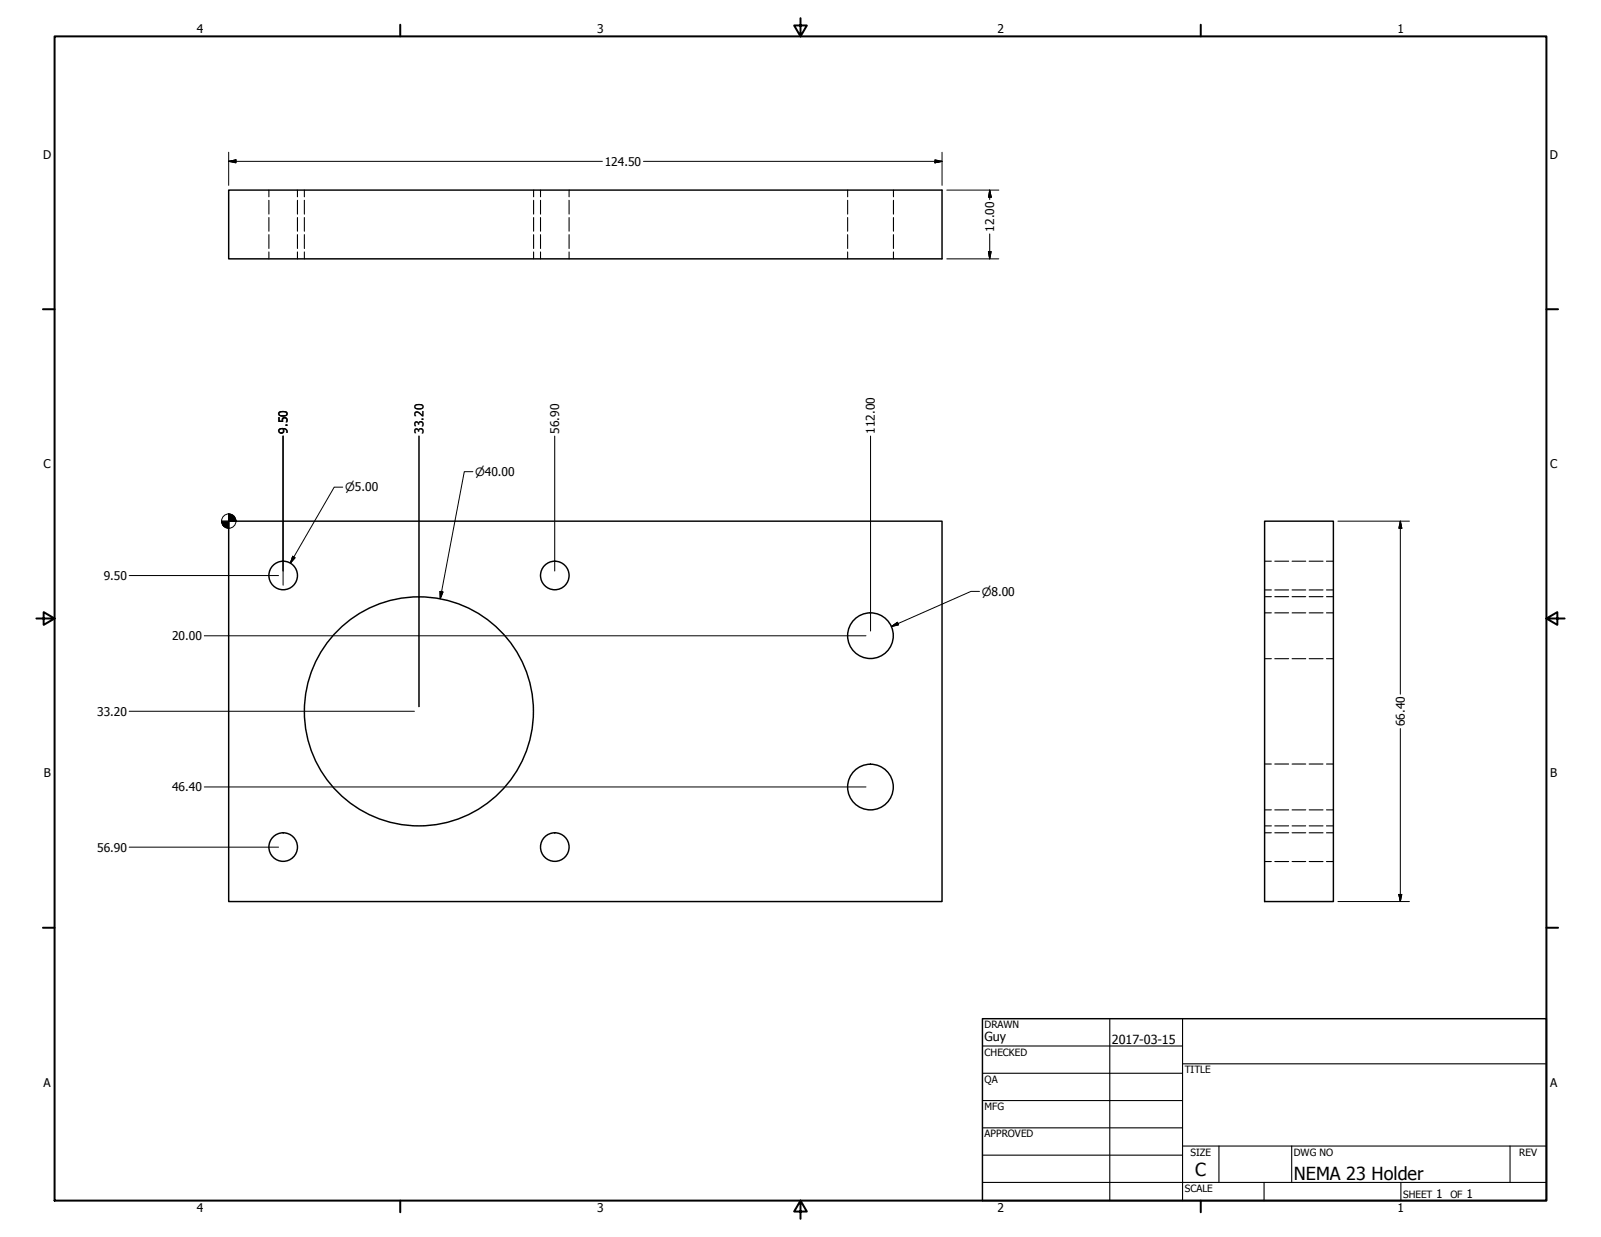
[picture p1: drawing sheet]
<svg xmlns="http://www.w3.org/2000/svg" width="559mm" height="432mm" viewBox="0 0 559 432" stroke-linecap="round" stroke-linejoin="round" font-family="sans-serif">
<!-- layer: Visible (ANSI) -->
<g fill="none" stroke="#000" stroke-width=".51">
<path d="M79.8 66.4h249v24h-249zM79.8 181.9h249v132.8h-249zM441.4 181.9h24v132.8h-24z"/>
<circle cx="98.8" cy="200.9" r="5"/>
<circle cx="193.6" cy="200.9" r="5"/>
<circle cx="303.8" cy="221.9" r="8"/>
<circle cx="146.2" cy="248.3" r="40"/>
<circle cx="303.8" cy="274.7" r="8"/>
<circle cx="98.8" cy="295.7" r="5"/>
<circle cx="193.6" cy="295.7" r="5"/>
</g>
<!-- layer: Hidden (ANSI) -->
<g fill="none" stroke="#000" stroke-width=".38">
<path d="M93.9 66.4v2.3M93.9 69.9v4.8M93.9 75.9v4.8M103.8 66.4v2.3M103.8 69.9v4.8M103.8 75.9v4.8M106.2 66.4v2.3M106.2 69.9v4.8M106.2 75.9v4.8M186.2 66.4v2.3M186.2 69.9v4.8M186.2 75.9v4.8"/>
<path d="M188.7 66.4v2.3M188.7 69.9v4.8M188.7 75.9v4.8M198.6 66.4v2.3M198.6 69.9v4.8M198.6 75.9v4.8M295.8 66.4v2.3M295.8 69.9v4.8M295.8 75.9v4.8M311.8 66.4v2.3M311.8 69.9v4.8M311.8 75.9v4.8"/>
<path d="M93.9 81.9v4.8M93.9 87.9v2.5M103.8 81.9v4.8M103.8 87.9v2.5M106.2 81.9v4.8M106.2 87.9v2.5M186.2 81.9v4.8M186.2 87.9v2.5M188.7 81.9v4.8M188.7 87.9v2.5M198.6 81.9v4.8M198.6 87.9v2.5"/>
<path d="M295.8 81.9v4.8M295.8 87.9v2.5M311.8 81.9v4.8M311.8 87.9v2.5M441.4 195.9h2.3M444.9 195.9h4.9M451 195.9h4.7M456.9 195.9h4.9M463 195.9h2.4M441.4 213.9h2.3M441.4 208.3h2.3M441.4 205.9h2.3"/>
<path d="M444.9 213.9h4.9M444.9 208.3h4.9M444.9 205.9h4.9M451 213.9h4.7M451 208.3h4.7M451 205.9h4.7M456.9 213.9h4.9M456.9 208.3h4.9M456.9 205.9h4.9M463 213.9h2.4M463 208.3h2.4M463 205.9h2.4"/>
<path d="M441.4 229.9h2.3M444.9 229.9h4.9M451 229.9h4.7M456.9 229.9h4.9M463 229.9h2.4M441.4 266.7h2.3M444.9 266.7h4.9M451 266.7h4.7M456.9 266.7h4.9M463 266.7h2.4M441.4 282.7h2.3M441.4 288.3h2.3"/>
<path d="M441.4 290.7h2.3M444.9 282.7h4.9M444.9 288.3h4.9M444.9 290.7h4.9M451 282.7h4.7M451 288.3h4.7M451 290.7h4.7M456.9 282.7h4.9M456.9 288.3h4.9M456.9 290.7h4.9M463 282.7h2.4M463 288.3h2.4"/>
<path d="M463 290.7h2.4M441.4 300.7h2.3M444.9 300.7h4.9M451 300.7h4.7M456.9 300.7h4.9M463 300.7h2.4"/>
</g>
<!-- layer: Border (ANSI) -->
<g fill="none" stroke="#000" stroke-width=".7">
<path d="M19 12.7h520.8v406.4h-520.8zM139.7 8.6v4.1M279.4 6.3v6.4l-2.2-3.8h4.4l-2.2 3.8M419.1 8.6v4.1M15 107.9h4M539.8 107.9h4M12.7 215.9h6.3l-3.8-2.2v4.4l3.8-2.2M539.8 215.9l3.8 2.2v-4.4l-3.8 2.2h6.3M15 323.8h4M539.8 323.8h4M139.7 419.1v4.1M279.4 419.1l2.2 3.8h-4.4l2.2-3.8v6.3"/>
<path d="M419.1 419.1v4.1"/>
</g>
<!-- layer: Title (ANSI) -->
<g fill="none" stroke="#000" stroke-width=".38">
<path d="M387.3 355.6v63.5M412.7 355.6v63.5M342.9 365.1h69.8M342.9 374.6h69.8M412.7 371.3h127.1M342.9 384.2h69.8M342.9 393.7h69.8M342.9 412.7h196.9M342.9 403.2h69.8M412.7 400h127.1M425.4 400v12.7M441.2 412.7v6.4"/>
<path d="M450.8 400v12.7M488.9 412.7v6.4M527 400v12.7"/>
</g>
<path d="M342.9 355.6h196.9v63.5h-196.9z" fill="none" stroke="#000" stroke-width=".51"/>
<!-- layer: Dimension (ANSI) -->
<g fill="none" stroke="#000" stroke-width=".35">
<path d="M79.8 56.3l2.6-.5v1zM79.8 56.3h130.4M79.8 53.1v11.6M224.6 56.3h104.2M326.3 55.8l2.5 .5-2.5 .5zM328.8 53.1v11.6M330.5 66.4h18.1M345.4 66.4l.5 2.4h-.9zM345.4 66.4v3.3M330.5 90.4h18.1M345 87.8h.9l-.5 2.6zM345.4 81.7v8.7"/>
<path d="M146.2 152.2v94.5M193.6 152.2v47.1M303.8 152.2v68.1M119.6 170.1h-3l-15.3 26.5M165 164.7h-2.9l-8.4 44.3M98.8 199.3v-47.1v52.1M102.2 194.2l.8 .5-1.7 1.9zM467 181.9h24.9M488.8 181.9l.5 2.5h-1zM488.8 181.9v60.4M45.1 200.9h52.1M153.6 206.4l1 .2-.9 2.4z"/>
<path d="M311.1 218.7l2.1-1.5 .4 .9zM341.9 206.4h-3l-27.8 12.3M71.3 221.9h231M45.1 248.3h99.6M488.8 254.3v60.4M71.3 274.7h231M45.1 295.7h52.1M467 314.7h24.9M488.3 312.2h1l-.5 2.5z"/>
<circle cx="79.9" cy="181.9" r="2.51"/>
</g>
<g fill="#000" stroke="#000" stroke-width=".35">
<path d="M79.8 56.3l2.6-.5zM79.8 56.3l2.6-.5v1zM326.3 56.8l2.5-.5zM326.3 55.8l2.5 .5-2.5 .5zM345.4 66.4l.5 2.4zM345.4 66.4l.5 2.4h-.9zM345 87.8l.4 2.6zM345 87.8h.9l-.5 2.6zM77.3 181.9l.7 1.8zM77.3 181.9l1.6 2.3-.9-.5zM77.3 181.9l2.5 2.5-.9-.2zM79.8 181.9h2.6z"/>
<path d="M79.8 179.4l2.6 2.5h-2.6zM79.8 179.4v5zM77.3 181.9h2.5v2.5zM77.3 181.9h2.5zM81.6 180.1l.6 .9 .2 .9zM80.8 179.6l.8 .5 .8 1.8zM79.8 179.4l1 .2 1.6 2.3zM102.2 194.2l-.9 2.4zM102.2 194.2l.8 .5-1.7 1.9zM488.8 181.9l.5 2.5zM488.8 181.9l.5 2.5h-1zM153.6 206.4l.1 2.6z"/>
<path d="M153.6 206.4l1 .2-.9 2.4zM311.1 218.7l2.1-1.5zM311.1 218.7l2.1-1.5 .4 .9zM488.3 312.2l.5 2.5zM488.3 312.2h1l-.5 2.5z"/>
</g>
<g font-size="6.3">
<text x="417.2" y="410.6">C</text>
<text x="451.6" y="411.9">NEMA 23 Holder</text>
</g>
<g font-size="4.4">
<text x="343.7" y="363.5">Guy</text>
<text x="388.1" y="364.3">2017-03-15</text>
</g>
<g font-size="4.2">
<text x="68.7" y="11.7">4</text>
<text x="208.4" y="11.7">3</text>
<text x="348.1" y="11.7">2</text>
<text x="487.8" y="11.7">1</text>
<text x="15.1" y="55.5">D</text>
<text x="211.1" y="57.8">124.50</text>
<text x="540.9" y="55.5">D</text>
<text x="347" y="80.8" transform="rotate(-90 347 80.8)">12.00</text>
<text x="100.3" y="151.4" transform="rotate(-90 100.3 151.4)">9.50</text>
<text x="147.8" y="151.4" transform="rotate(-90 147.8 151.4)">33.20</text>
<text x="195.1" y="151.4" transform="rotate(-90 195.1 151.4)">56.90</text>
<text x="305.4" y="151.4" transform="rotate(-90 305.4 151.4)">112.00</text>
<text x="15.2" y="163.4">C</text>
<text x="541" y="163.4">C</text>
<text x="36.2" y="202.4">9.50</text>
<text x="60.1" y="223.5">20.00</text>
<text x="33.9" y="249.8">33.20</text>
<text x="490.3" y="253.5" transform="rotate(-90 490.3 253.5)">66.40</text>
<text x="15.3" y="271.4">B</text>
<text x="541.1" y="271.4">B</text>
<text x="60.1" y="276.2">46.40</text>
<text x="33.9" y="297.2">56.90</text>
<text x="15.2" y="379.3">A</text>
<text x="541" y="379.3">A</text>
<text x="501.3" y="418.3">1</text>
<text x="511.8" y="418.3">1</text>
<text x="68.7" y="423.2">4</text>
<text x="208.4" y="423.2">3</text>
<text x="348.1" y="423.2">2</text>
<text x="487.8" y="423.2">1</text>
</g>
<g font-size="4">
<text x="165.9" y="166.1">⌀40.00</text>
<text x="120.5" y="171.5">⌀5.00</text>
<text x="342.6" y="207.9">⌀8.00</text>
</g>
<g font-size="3.5">
<text x="343.7" y="358.9">DRAWN</text>
<text x="343.7" y="368.5">CHECKED</text>
<text x="413.5" y="374.6">TITLE</text>
<text x="343.7" y="378">QA</text>
<text x="343.7" y="387.5">MFG</text>
<text x="343.7" y="397.1">APPROVED</text>
<text x="415.5" y="403.4">SIZE</text>
<text x="451.6" y="403.4">DWG NO</text>
<text x="530.3" y="403.4">REV</text>
<text x="413.5" y="416.1">SCALE</text>
<text x="489.7" y="418.3">SHEET</text>
<text x="506.2" y="418.3">OF</text>
</g>
</svg>
